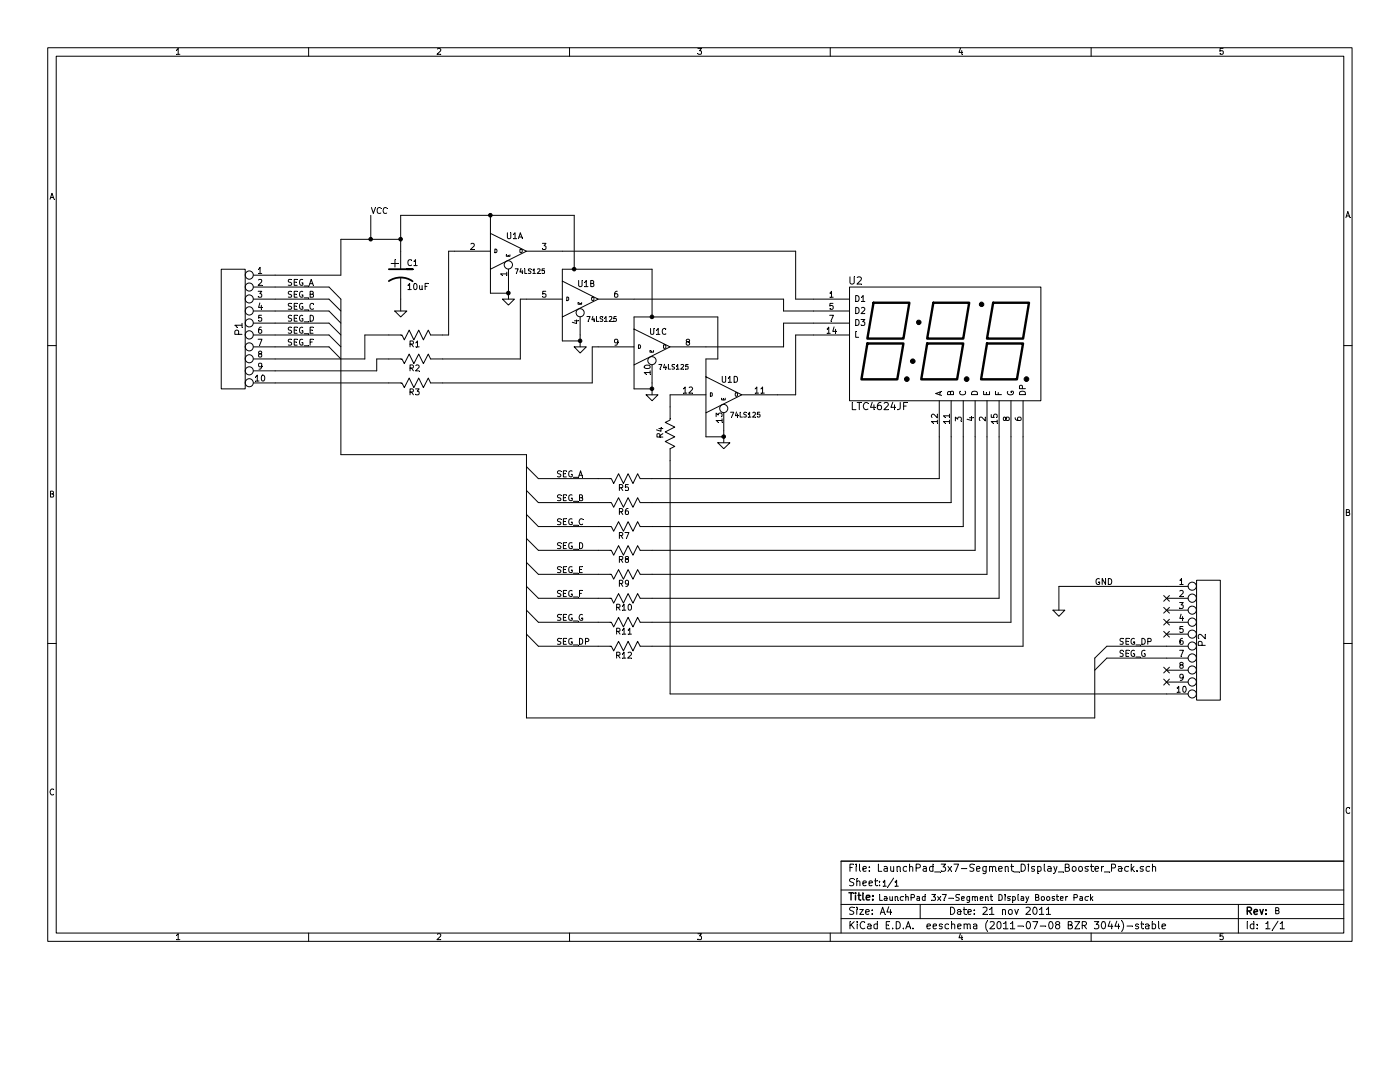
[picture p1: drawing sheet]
EESchema Schematic File Version 2  date 11/20/2011 7:54:30 PM
LIBS:74xx
LIBS:adc-dac
LIBS:analog_switches
LIBS:atmel
LIBS:audio
LIBS:brooktre
LIBS:cmos_ieee
LIBS:cmos4000
LIBS:conn
LIBS:Connector
LIBS:contrib
LIBS:cypress
LIBS:device
LIBS:digital-audio
LIBS:dips-s
LIBS:display
LIBS:dsp
LIBS:elec-unifil
LIBS:gennum
LIBS:graphic
LIBS:intel
LIBS:interface
LIBS:linear
LIBS:memory
LIBS:microchip
LIBS:microchip1
LIBS:microcontrollers
LIBS:motorola
LIBS:msp430
LIBS:opto
LIBS:philips
LIBS:power
LIBS:pspice
LIBS:regul
LIBS:siliconi
LIBS:SMD_Connector
LIBS:special
LIBS:SymbolsSimilarEN60617+oldDIN617
LIBS:texas
LIBS:transf
LIBS:transistors
LIBS:ttl_ieee
LIBS:valves
LIBS:video
LIBS:xilinx
LIBS:LaunchPad_3x7-Segment_Display_Booster_Pack-cache
EELAYER 25  0
EELAYER END
$Descr A4 11700 8267
encoding utf-8
Sheet 1 1
Title ""
Date "21 nov 2011"
Rev ""
Comp ""
Comment1 ""
Comment2 ""
Comment3 ""
Comment4 ""
$EndDescr
Wire Wire Line
	4100 1950 4100 1800
Connection ~ 5450 3250
Wire Wire Line
	5300 3250 5450 3250
Wire Wire Line
	5300 3250 5300 3050
Connection ~ 5450 2650
Wire Wire Line
	6000 2650 5300 2650
Wire Wire Line
	6000 2650 6000 3000
Wire Wire Line
	6000 3000 5900 3000
Wire Wire Line
	5900 3000 5900 3150
Connection ~ 4800 2250
Wire Wire Line
	5450 2250 4700 2250
Wire Wire Line
	5450 2250 5450 2650
Wire Wire Line
	5300 2650 5300 2750
Connection ~ 4250 2450
Wire Wire Line
	4100 2450 4250 2450
Wire Wire Line
	4100 2450 4100 2250
Wire Wire Line
	5450 3200 5450 3300
Wire Wire Line
	4250 2400 4250 2500
Wire Wire Line
	5600 3300 5600 3400
Wire Wire Line
	6800 2700 6550 2700
Wire Wire Line
	6550 2700 6550 2900
Wire Wire Line
	6550 2900 5900 2900
Wire Wire Line
	6800 2500 6650 2500
Wire Wire Line
	6650 2500 6650 2100
Wire Wire Line
	6650 2100 4700 2100
Wire Wire Line
	2850 2000 3350 2000
Wire Wire Line
	4400 2500 4350 2500
Wire Wire Line
	4350 2500 4350 3000
Wire Wire Line
	4350 3000 3700 3000
Wire Bus Line
	9150 6000 4400 6000
Wire Bus Line
	4400 6000 4400 3800
Wire Bus Line
	2850 3800 4400 3800
Wire Wire Line
	2850 2000 2850 2300
Wire Wire Line
	9750 5500 9250 5500
Wire Bus Line
	9150 5500 9150 6000
Wire Wire Line
	8250 3650 8250 4800
Wire Wire Line
	5450 5200 8450 5200
Wire Wire Line
	8450 5200 8450 3650
Wire Wire Line
	8250 4800 5450 4800
Wire Wire Line
	5450 4400 8050 4400
Wire Wire Line
	8050 4400 8050 3650
Wire Wire Line
	7850 3650 7850 4000
Wire Wire Line
	7850 4000 5450 4000
Wire Wire Line
	4500 5200 5000 5200
Wire Wire Line
	4500 4800 5000 4800
Wire Wire Line
	4500 4400 5000 4400
Wire Wire Line
	4500 4000 5000 4000
Wire Wire Line
	2300 2900 2750 2900
Wire Wire Line
	2300 2700 2750 2700
Wire Wire Line
	2300 2500 2750 2500
Wire Wire Line
	2850 2300 2300 2300
Wire Wire Line
	3250 3000 3150 3000
Wire Wire Line
	3150 3000 3150 3100
Wire Wire Line
	3150 3100 2300 3100
Wire Wire Line
	3250 3200 2300 3200
Wire Wire Line
	3250 2800 3050 2800
Wire Wire Line
	3050 3000 3050 2800
Wire Wire Line
	2300 3000 3050 3000
Wire Wire Line
	2750 2400 2300 2400
Wire Wire Line
	2750 2600 2300 2600
Wire Wire Line
	2750 2800 2300 2800
Wire Bus Line
	2850 2500 2850 3800
Wire Wire Line
	5000 4200 4500 4200
Wire Wire Line
	5000 4600 4500 4600
Wire Wire Line
	5000 5000 4500 5000
Wire Wire Line
	4500 5400 5000 5400
Wire Wire Line
	5450 4200 7950 4200
Wire Wire Line
	7950 4200 7950 3650
Wire Wire Line
	5450 4600 8150 4600
Wire Wire Line
	8150 4600 8150 3650
Wire Wire Line
	5450 5000 8350 5000
Wire Wire Line
	8350 5000 8350 3650
Wire Wire Line
	5450 5400 8550 5400
Wire Wire Line
	8550 5400 8550 3650
Wire Wire Line
	9250 5400 9750 5400
Wire Wire Line
	9750 4900 8850 4900
Wire Wire Line
	8850 4900 8850 5100
Wire Wire Line
	3350 2600 3350 2500
Wire Wire Line
	3700 2800 3750 2800
Wire Wire Line
	3750 2800 3750 2100
Wire Wire Line
	3750 2100 3800 2100
Wire Wire Line
	3700 3200 4950 3200
Wire Wire Line
	4950 3200 4950 2900
Wire Wire Line
	4950 2900 5000 2900
Wire Wire Line
	3100 2000 3100 1800
Connection ~ 3100 2000
Wire Wire Line
	6800 2600 6550 2600
Wire Wire Line
	6550 2600 6550 2500
Wire Wire Line
	6550 2500 5300 2500
Wire Wire Line
	6800 2800 6650 2800
Wire Wire Line
	6650 2800 6650 3300
Wire Wire Line
	6650 3300 6500 3300
Wire Wire Line
	5600 3850 5600 5800
Wire Wire Line
	5600 5800 9750 5800
Wire Wire Line
	4850 2800 4850 2900
Wire Wire Line
	6050 3600 6050 3700
Wire Wire Line
	4700 2250 4700 2350
Wire Wire Line
	4800 1800 4800 2250
Wire Wire Line
	3350 1800 4800 1800
Wire Wire Line
	3350 2100 3350 1800
Connection ~ 3350 2000
Connection ~ 4100 1800
Wire Wire Line
	5900 3450 5900 3650
Wire Wire Line
	5900 3650 6050 3650
Connection ~ 6050 3650
Wire Wire Line
	4700 2650 4700 2850
Wire Wire Line
	4700 2850 4850 2850
Connection ~ 4850 2850
$Comp
L GND #PWR01
U 1 1
P 4250 2500
F 0 "#PWR01" H 4250 2500 30  0001 C CNN
F 1 "GND" H 4250 2430 30  0001 C CNN
	1    4250 2500
	1    0    0    -1  
$EndComp
$Comp
L GND #PWR02
U 1 1
P 4850 2900
F 0 "#PWR02" H 4850 2900 30  0001 C CNN
F 1 "GND" H 4850 2830 30  0001 C CNN
	1    4850 2900
	1    0    0    -1  
$EndComp
$Comp
L GND #PWR03
U 1 1
P 5450 3300
F 0 "#PWR03" H 5450 3300 30  0001 C CNN
F 1 "GND" H 5450 3230 30  0001 C CNN
	1    5450 3300
	1    0    0    -1  
$EndComp
$Comp
L GND #PWR04
U 1 1
P 6050 3700
F 0 "#PWR04" H 6050 3700 30  0001 C CNN
F 1 "GND" H 6050 3630 30  0001 C CNN
	1    6050 3700
	1    0    0    -1  
$EndComp
Text Label 9150 4900 0    50   ~ 0
GND
Text Label 3100 1800 0    50   ~ 0
VCC
$Comp
L 74LS125 U1
U 4 1
P 6050 3300
F 0 "U1" H 6050 3400 50  0000 L BNN
F 1 "74LS125" H 6100 3150 40  0000 L TNN
	4    6050 3300
	1    0    0    -1  
$EndComp
$Comp
L 74LS125 U1
U 3 1
P 5450 2900
F 0 "U1" H 5450 3000 50  0000 L BNN
F 1 "74LS125" H 5500 2750 40  0000 L TNN
	3    5450 2900
	1    0    0    -1  
$EndComp
$Comp
L 74LS125 U1
U 2 1
P 4850 2500
F 0 "U1" H 4850 2600 50  0000 L BNN
F 1 "74LS125" H 4900 2350 40  0000 L TNN
	2    4850 2500
	1    0    0    -1  
$EndComp
$Comp
L 74LS125 U1
U 1 1
P 4250 2100
F 0 "U1" H 4250 2200 50  0000 L BNN
F 1 "74LS125" H 4300 1950 40  0000 L TNN
	1    4250 2100
	1    0    0    -1  
$EndComp
Text Notes 7340 7540 0    50   ~ 0
LaunchPad 3x7-Segment Display Booster Pack
Text Notes 7470 7420 0    50   ~ 0
1
Text Notes 7370 7420 0    50   ~ 0
1
Text Notes 10650 7650 0    50   ~ 0
B
Text Label 4650 5400 0    50   ~ 0
SEG_DP
Text Label 4650 5200 0    50   ~ 0
SEG_G
Text Label 4650 5000 0    50   ~ 0
SEG_F
Text Label 4650 4800 0    50   ~ 0
SEG_E
Text Label 4650 4600 0    50   ~ 0
SEG_D
Text Label 4650 4400 0    50   ~ 0
SEG_C
Text Label 4650 4200 0    50   ~ 0
SEG_B
Text Label 4650 4000 0    50   ~ 0
SEG_A
Text Label 9350 5400 0    50   ~ 0
SEG_DP
Text Label 9350 5500 0    50   ~ 0
SEG_G
Text Label 2400 2900 0    50   ~ 0
SEG_F
Text Label 2400 2800 0    50   ~ 0
SEG_E
Text Label 2400 2700 0    50   ~ 0
SEG_D
Text Label 2400 2600 0    50   ~ 0
SEG_C
Text Label 2400 2500 0    50   ~ 0
SEG_B
Text Label 2400 2400 0    50   ~ 0
SEG_A
NoConn ~ 9750 5700
NoConn ~ 9750 5600
NoConn ~ 9750 5300
NoConn ~ 9750 5200
NoConn ~ 9750 5100
NoConn ~ 9750 5000
$Comp
L GND #PWR05
U 1 1
P 8850 5100
F 0 "#PWR05" H 8850 5100 30  0001 C CNN
F 1 "GND" H 8850 5030 30  0001 C CNN
	1    8850 5100
	1    0    0    -1  
$EndComp
$Comp
L GND #PWR06
U 1 1
P 3350 2600
F 0 "#PWR06" H 3350 2600 30  0001 C CNN
F 1 "GND" H 3350 2530 30  0001 C CNN
	1    3350 2600
	1    0    0    -1  
$EndComp
Entry Wire Line
	9150 5600 9250 5500
Entry Wire Line
	9150 5500 9250 5400
Entry Wire Line
	2750 2400 2850 2500
Entry Wire Line
	4400 5300 4500 5400
Entry Wire Line
	4400 5100 4500 5200
Entry Wire Line
	4400 4900 4500 5000
Entry Wire Line
	4400 4700 4500 4800
Entry Wire Line
	4400 4500 4500 4600
Entry Wire Line
	4400 4300 4500 4400
Entry Wire Line
	4400 4100 4500 4200
Entry Wire Line
	4400 3900 4500 4000
Entry Wire Line
	2750 2900 2850 3000
Entry Wire Line
	2750 2800 2850 2900
Entry Wire Line
	2750 2700 2850 2800
Entry Wire Line
	2750 2600 2850 2700
Entry Wire Line
	2750 2500 2850 2600
$Comp
L R R12
U 1 1
P 5450 5400
F 0 "R12" V 5530 5165 50  0000 C CNN
F 1 "100" V 5380 5175 50  0001 C CNN
	1    5450 5400
	0    1    1    0   
$EndComp
$Comp
L R R11
U 1 1
P 5450 5200
F 0 "R11" V 5530 4965 50  0000 C CNN
F 1 "100" V 5380 4975 50  0001 C CNN
	1    5450 5200
	0    1    1    0   
$EndComp
$Comp
L R R10
U 1 1
P 5450 5000
F 0 "R10" V 5530 4765 50  0000 C CNN
F 1 "100" V 5380 4775 50  0001 C CNN
	1    5450 5000
	0    1    1    0   
$EndComp
$Comp
L R R9
U 1 1
P 5450 4800
F 0 "R9" V 5530 4565 50  0000 C CNN
F 1 "100" V 5380 4575 50  0001 C CNN
	1    5450 4800
	0    1    1    0   
$EndComp
$Comp
L R R5
U 1 1
P 5450 4000
F 0 "R5" V 5530 3765 50  0000 C CNN
F 1 "100" V 5380 3775 50  0001 C CNN
	1    5450 4000
	0    1    1    0   
$EndComp
$Comp
L R R6
U 1 1
P 5450 4200
F 0 "R6" V 5530 3965 50  0000 C CNN
F 1 "100" V 5380 3975 50  0001 C CNN
	1    5450 4200
	0    1    1    0   
$EndComp
$Comp
L R R7
U 1 1
P 5450 4400
F 0 "R7" V 5530 4165 50  0000 C CNN
F 1 "100" V 5380 4175 50  0001 C CNN
	1    5450 4400
	0    1    1    0   
$EndComp
$Comp
L R R8
U 1 1
P 5450 4600
F 0 "R8" V 5530 4365 50  0000 C CNN
F 1 "100" V 5380 4375 50  0001 C CNN
	1    5450 4600
	0    1    1    0   
$EndComp
$Comp
L R R4
U 1 1
P 5600 3850
F 0 "R4" V 5680 3615 50  0000 C CNN
F 1 "1k" V 5530 3625 50  0001 C CNN
	1    5600 3850
	-1   0    0    1   
$EndComp
$Comp
L R R3
U 1 1
P 3700 3200
F 0 "R3" V 3780 2965 50  0000 C CNN
F 1 "1k" V 3630 2975 50  0001 C CNN
	1    3700 3200
	0    1    1    0   
$EndComp
$Comp
L R R2
U 1 1
P 3700 3000
F 0 "R2" V 3780 2765 50  0000 C CNN
F 1 "1k" V 3630 2775 50  0001 C CNN
	1    3700 3000
	0    1    1    0   
$EndComp
$Comp
L CP1 C1
U 1 1
P 3350 2300
F 0 "C1" H 3400 2400 50  0000 L CNN
F 1 "10uF" H 3400 2200 50  0000 L CNN
	1    3350 2300
	1    0    0    -1  
$EndComp
$Comp
L R R1
U 1 1
P 3700 2800
F 0 "R1" V 3780 2565 50  0000 C CNN
F 1 "1k" V 3630 2575 50  0001 C CNN
	1    3700 2800
	0    1    1    0   
$EndComp
$Comp
L CONN_10 P1
U 1 1
P 1950 2750
F 0 "P1" V 1900 2750 60  0000 C CNN
F 1 "CONN_10" V 2000 2750 60  0001 C CNN
	1    1950 2750
	-1   0    0    -1  
$EndComp
$Comp
L CONN_10 P2
U 1 1
P 10100 5350
F 0 "P2" V 10050 5350 60  0000 C CNN
F 1 "CONN_10" V 10150 5350 60  0001 C CNN
	1    10100 5350
	1    0    0    -1  
$EndComp
$Comp
L LTC4624JF U2
U 1 1
P 7900 2850
F 0 "U2" H 7150 3350 60  0000 C CNN
F 1 "LTC4624JF" H 7350 2300 60  0000 C CNN
	1    7900 2850
	1    0    0    -1  
$EndComp
$EndSCHEMATC
